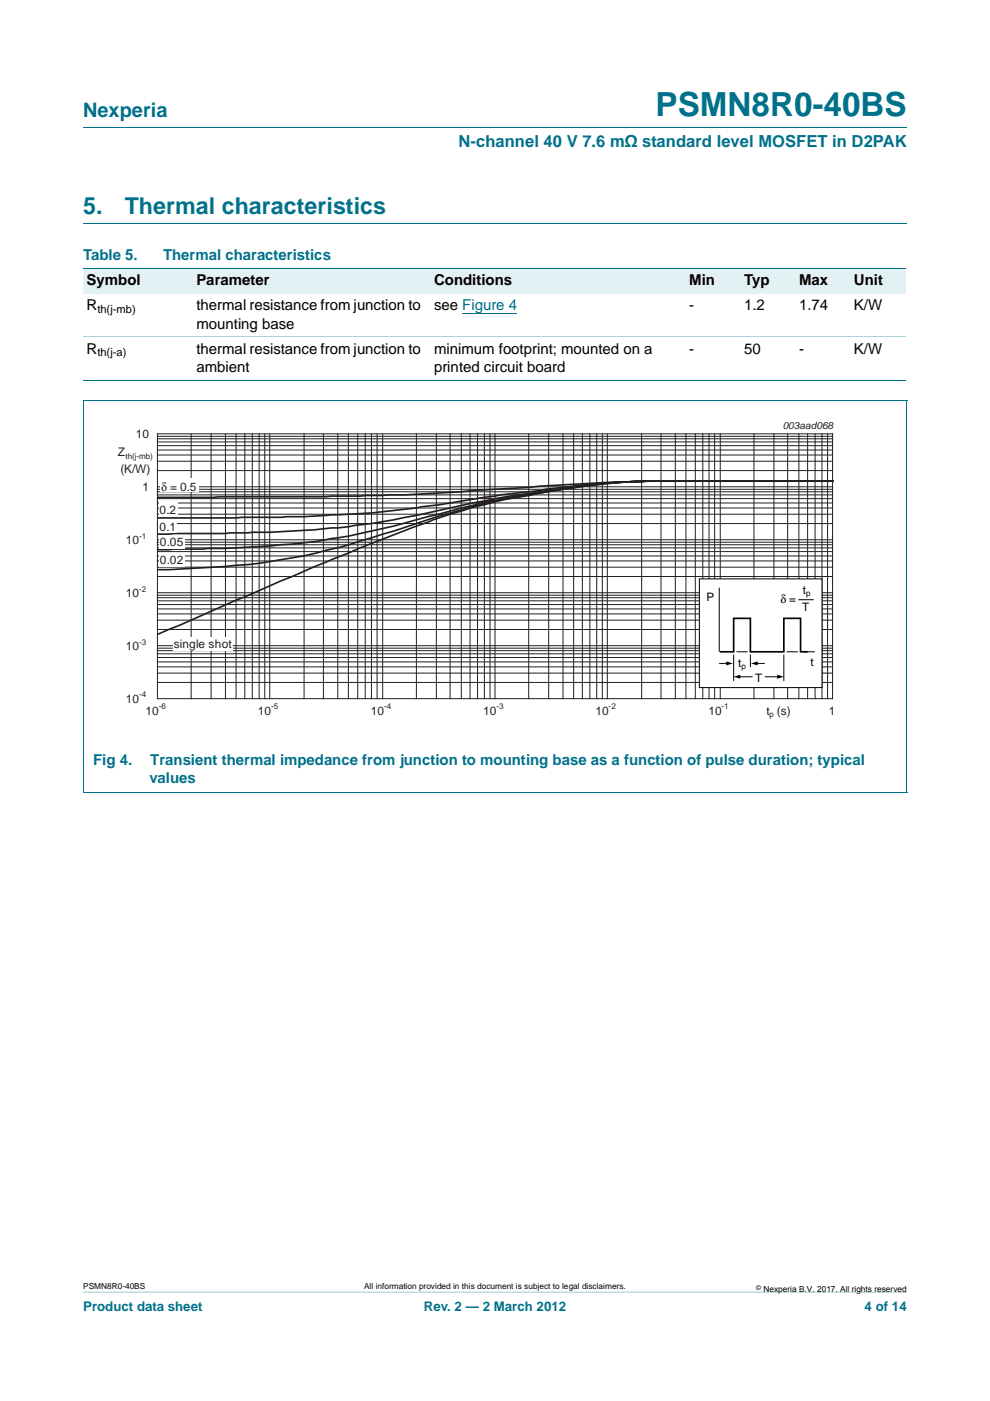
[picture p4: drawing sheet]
<svg xmlns="http://www.w3.org/2000/svg" width="210mm" height="297mm" viewBox="0 0 210 297" stroke-linecap="round" stroke-linejoin="round" font-family="sans-serif">
<path d="M17.6 273.9l174.7 .1z" fill="#00718a"/>
<path d="M17.6 27h174.7M17.6 47.4h174.7" fill="none" stroke="#00718a" stroke-width=".21"/>
<g fill="#e2f1f4">
<path d="M17.6 57h23.3v5.3h-23.3z"/>
<path d="M40.9 57h50.4v5.3h-50.4z"/>
<path d="M91.3 57h50.4v5.3h-50.4z"/>
<path d="M141.7 57h15.4v5.3h-15.4z"/>
<path d="M157.1 57h11.6v5.3h-11.6z"/>
<path d="M168.7 57h11.7v5.3h-11.7z"/>
<path d="M180.4 57h11.6v5.3h-11.6z"/>
</g>
<path d="M98 66.5h11.7" fill="none" stroke="#00f" stroke-width=".21"/>
<path d="M17.6 57h174.4M17.6 84.8h174.7M17.6 80.6h174.4M17.6 84.9v83.1M192.3 84.9v83.1M17.6 168.1h174.7" fill="none" stroke="#00718a" stroke-width=".21"/>
<path d="M17.6 71.4h174.4" fill="none" stroke="#a5d5dc" stroke-width=".21"/>
<g fill="none" stroke="#231f20" stroke-width=".21">
<path d="M33.4 99.8h143.1M33.4 97.8h143.1M33.4 96.5h143.1M33.4 95.4h143.1M33.4 94.5h143.1M33.4 93.7h143.1M33.4 93h143.1M33.4 92.5h143.1M33.4 92h143.1v56.1h-143.1zM40.5 92v56.1M44.8 92v56.1M47.8 92v56.1"/>
<path d="M50.1 92v56.1M51.9 92v56.1M53.5 92v56.1M54.9 92v56.1M56.1 92v56.1M57.2 92v56.1M64.5 92v56.1M68.6 92v56.1M71.6 92v56.1M73.9 92v56.1M75.8 92v56.1M77.4 92v56.1"/>
<path d="M78.8 92v56.1M79.9 92v56.1M81.1 92v56.1M88.3 92v56.1M92.5 92v56.1M95.4 92v56.1M97.8 92v56.1M99.7 92v56.1M101.2 92v56.1M102.7 92v56.1M103.9 92v56.1M105 92v56.1"/>
<path d="M112.1 92v56.1M116.3 92v56.1M119.4 92v56.1M121.6 92v56.1M123.5 92v56.1M125.1 92v56.1M126.5 92v56.1M127.7 92v56.1M128.8 92v56.1M136 92v56.1M140.1 92v56.1M143.2 92v56.1"/>
<path d="M145.4 92v56.1M147.4 92v56.1M149 92v56.1M150.3 92v56.1M151.5 92v56.1M152.7 92v56.1M159.9 92v56.1M164.1 92v56.1M167 92v56.1M169.4 92v56.1M171.2 92v56.1M172.8 92v56.1"/>
<path d="M174.3 92v56.1M175.5 92v56.1M33.4 118.9h143.1M33.4 117.9h143.1M33.4 116.9h143.1M33.4 116.2h143.1M33.4 115.5h143.1M33.4 115h143.1M33.4 111h143.1M33.4 109h143.1M33.4 107.7h143.1M33.4 106.6h143.1"/>
<path d="M33.4 105.7h143.1M33.4 104.9h143.1M33.4 104.3h143.1M33.4 103.7h143.1M33.4 114.4h143.1M33.4 103.2h143.1M33.4 139.4h143.1M33.4 138.6h143.1M33.4 138h143.1M33.4 137.4h143.1M33.4 133.5h143.1M33.4 131.5h143.1"/>
<path d="M33.4 130.2h143.1M33.4 129.1h143.1M33.4 128.2h143.1M33.4 127.4h143.1M33.4 126.7h143.1M33.4 126.2h143.1M33.4 122.2h143.1M33.4 120.3h143.1M33.4 136.9h143.1M33.4 125.7h143.1M33.4 144.7h143.1M33.4 142.7h143.1"/>
<path d="M33.4 141.4h143.1M33.4 140.3h143.1"/>
</g>
<path d="M176.5 102h-30.9a130.1 130.1 0 0 0-19.2 .8 170.2 170.2 0 0 0-16.7 2.7l-2.4 .3a130.8 130.8 0 0 0-21.4 6.7 1036.7 1036.7 0 0 0-47.8 20l-4.7 2M176.5 102h-30.9a156 156 0 0 0-19.2 .7l-7.2 1a171.1 171.1 0 0 0-21.4 4.4l-4.8 1.3-4.7 1.6a268.4 268.4 0 0 1-18 5.4 134.2 134.2 0 0 1-29.8 4.1l-7.1 .3M176.5 102h-28.5a194.8 194.8 0 0 0-21.6 .7l-9.5 1.3-7.2 1.2a103.8 103.8 0 0 0-14.3 3.2l-4.7 1.1a151.2 151.2 0 0 1-38.3 6.5l-9.5 .4-9.5 .2M176.5 102h-28.5a200.1 200.1 0 0 0-35.9 2.3l-9.5 1.2a237.5 237.5 0 0 1-33.5 3.8l-9.5 .4-26.2 .1M176.5 102h-19a460.1 460.1 0 0 0-38.3 .8l-16.6 1.1a456.1 456.1 0 0 1-32.3 1.3l-1.2 .1-35.7 .2M176.5 102h-28.5a194.8 194.8 0 0 0-21.6 .7l-6 .6-1.2 .3a231.9 231.9 0 0 0-26.2 4.6 175.1 175.1 0 0 1-17.8 3.2l-3.6 .5a427.9 427.9 0 0 1-33.5 1.2l-4.7 .1" fill="none" stroke="#231f20" stroke-width=".35"/>
<g fill="#fff">
<path d="M36.6 135.1h12.7v3h-12.7z"/>
<path d="M33.7 117.3h5.4v2.9h-5.4z"/>
<path d="M33.7 113.5h5.4v2.9h-5.4z"/>
<path d="M33.6 110h4v2.9h-4z"/>
<path d="M33.7 106.3h4v2.9h-4z"/>
<path d="M34.1 101.3h8.2v2.9h-8.2z"/>
</g>
<path d="M20.3 89.1h169.3v66.3h-169.3z" fill="none" stroke="#fff" stroke-width=".21"/>
<path d="M148.3 122.7h26v23.1h-26z" fill="#fff" stroke="#000" stroke-width=".21"/>
<path d="M152.5 124.6v13.6M155.6 138.8v5.6M156.1 138.2h2.4M159.1 138.8v2.6M166.2 138.8v5.6M166.8 138.2h2.3M169.3 127.2h3.2M170.4 138.2h2.4M152.6 140.7h1.7M156.7 143.5h2.7M160.3 140.7h1.7M162.3 143.5h2.8" fill="none" stroke="#000" stroke-width=".21"/>
<path d="M152.6 138.2h3v-7.1h3.5v7.1h7.1v-7.1h3.5v7.1h1.6" fill="none" stroke="#000" stroke-width=".35"/>
<path d="M154 140.2l1.4 .5-1.4 .4zM155.6 143.5l1.4-.4v.8zM159.2 140.7l1.4-.5v.9zM164.8 143.1l1.4 .4-1.4 .4z" fill="#000"/>
<text font-size="7" fill="#00718a" x="139" y="24.6">PSMN8R0-40BS</text>
<g font-size="4.9" fill="#00718a">
<text x="17.6" y="45.4">5.</text>
<text x="26.5" y="45.4">Thermal characteristics</text>
</g>
<text font-size="4.2" fill="#00718a" x="17.6" y="24.9">Nexperia</text>
<text font-size="3.5" fill="#00718a" x="97.2" y="31.1">N-channel 40 V 7.6 mΩ standard level MOSFET in D2PAK</text>
<g font-size="3.2" fill="#00718a">
<text x="17.6" y="55.2">Table 5.</text>
<text x="34.6" y="55.2">Thermal characteristics</text>
<text x="19.7" y="162.1">Fig 4.</text>
<text x="31.7" y="166">values</text>
<text x="31.8" y="162.1">Transient thermal impedance from junction to mounting base as a function of pulse duration; typical</text>
</g>
<g font-size="3.2">
<text x="18.4" y="65.8">R</text>
<text x="18.4" y="60.5">Symbol</text>
<text x="41.6" y="60.5">Parameter</text>
<text x="41.6" y="65.8">thermal resistance from junction to</text>
<text x="92" y="65.8">see Figure 4</text>
<text x="92" y="60.5">Conditions</text>
<text x="146.1" y="60.5">Min</text>
<text x="146.1" y="65.8">-</text>
<text x="157.8" y="60.5">Typ</text>
<text x="157.8" y="65.8">1.2</text>
<text x="169.4" y="65.8">1.74</text>
<text x="169.4" y="60.5">Max</text>
<text x="181.1" y="65.8">K/W</text>
<text x="181.1" y="60.5">Unit</text>
<text x="41.6" y="69.7">mounting base</text>
<text x="18.4" y="75">R</text>
<text x="41.6" y="75">thermal resistance from junction to</text>
<text x="92" y="75">minimum footprint; mounted on a</text>
<text x="146.1" y="75">-</text>
<text x="157.8" y="75">50</text>
<text x="169.4" y="75">-</text>
<text x="181.1" y="75">K/W</text>
<text x="41.6" y="78.8">ambient</text>
<text x="92" y="78.8">printed circuit board</text>
</g>
<g font-size="2.8" fill="#00718a">
<text x="17.6" y="277.9">Product data sheet</text>
<text x="89.9" y="277.9">Rev. 2 — 2 March 2012</text>
<text x="183.3" y="277.9">4 of 14</text>
</g>
<g font-size="2.5" fill="#231f20">
<text x="28.8" y="92.9">10</text>
<text x="25" y="96.8">Z</text>
<text x="25.5" y="100.3">(K/W)</text>
<text x="30.2" y="104.1">1</text>
<text x="34.1" y="104">δ = 0.5</text>
<text x="33.8" y="112.6">0.1</text>
<text x="33.8" y="108.9">0.2</text>
<text x="26.7" y="115.3">10</text>
<text x="33.9" y="119.5">0.02</text>
<text x="33.9" y="115.7">0.05</text>
<text x="26.7" y="126.6">10</text>
<text x="26.7" y="137.8">10</text>
<text x="36.8" y="137.4">single shot</text>
<text x="26.7" y="149">10</text>
<text x="30.9" y="151.5">10</text>
<text x="54.7" y="151.5">10</text>
<text x="78.6" y="151.5">10</text>
<text x="102.4" y="151.5">10</text>
<text x="126.3" y="151.5">10</text>
<text x="150.2" y="151.5">10</text>
<text x="162.5" y="151.6">t (s)</text>
<text x="175.7" y="151.5">1</text>
</g>
<g font-size="2.5">
<text x="170.2" y="125.9">t</text>
<text x="149.8" y="127.4">P</text>
<text x="165.5" y="127.8">δ</text>
<text x="167.3" y="127.8">=</text>
<text x="170.1" y="129.6">T</text>
<text x="156.5" y="141.3">t</text>
<text x="171.9" y="141.2">t</text>
<text x="160.1" y="144.7">T</text>
</g>
<g font-size="2.4">
<text x="20.6" y="66.4">th(j-mb)</text>
<text x="20.6" y="75.5">th(j-a)</text>
</g>
<text font-size="2.1" fill="#231f20" x="165.9" y="91.1">003aad068</text>
<g font-size="1.8">
<text x="17.6" y="273.3">PSMN8R0-40BS</text>
<text x="77.2" y="273.3">All information provided in this document is subject to legal disclaimers.</text>
<text x="161.9" y="273.9">Nexperia B.V. 2017. All rights reserved</text>
</g>
<g font-size="1.7" fill="#231f20">
<text x="26.6" y="97.2">th(j-mb)</text>
<text x="29.5" y="114.2">-1</text>
<text x="29.5" y="125.4">-2</text>
<text x="29.5" y="136.6">-3</text>
<text x="29.5" y="147.9">-4</text>
<text x="33.7" y="150.4">-6</text>
<text x="57.5" y="150.4">-5</text>
<text x="81.4" y="150.4">-4</text>
<text x="105.2" y="150.4">-3</text>
<text x="129" y="150.4">-2</text>
<text x="153" y="150.4">-1</text>
<text x="163.2" y="152.1">p</text>
</g>
<g font-size="1.7">
<text x="170.9" y="126.4">p</text>
<text x="157.2" y="141.8">p</text>
</g>
<text font-size="1.4" x="160.4" y="273.4">©</text>
</svg>
